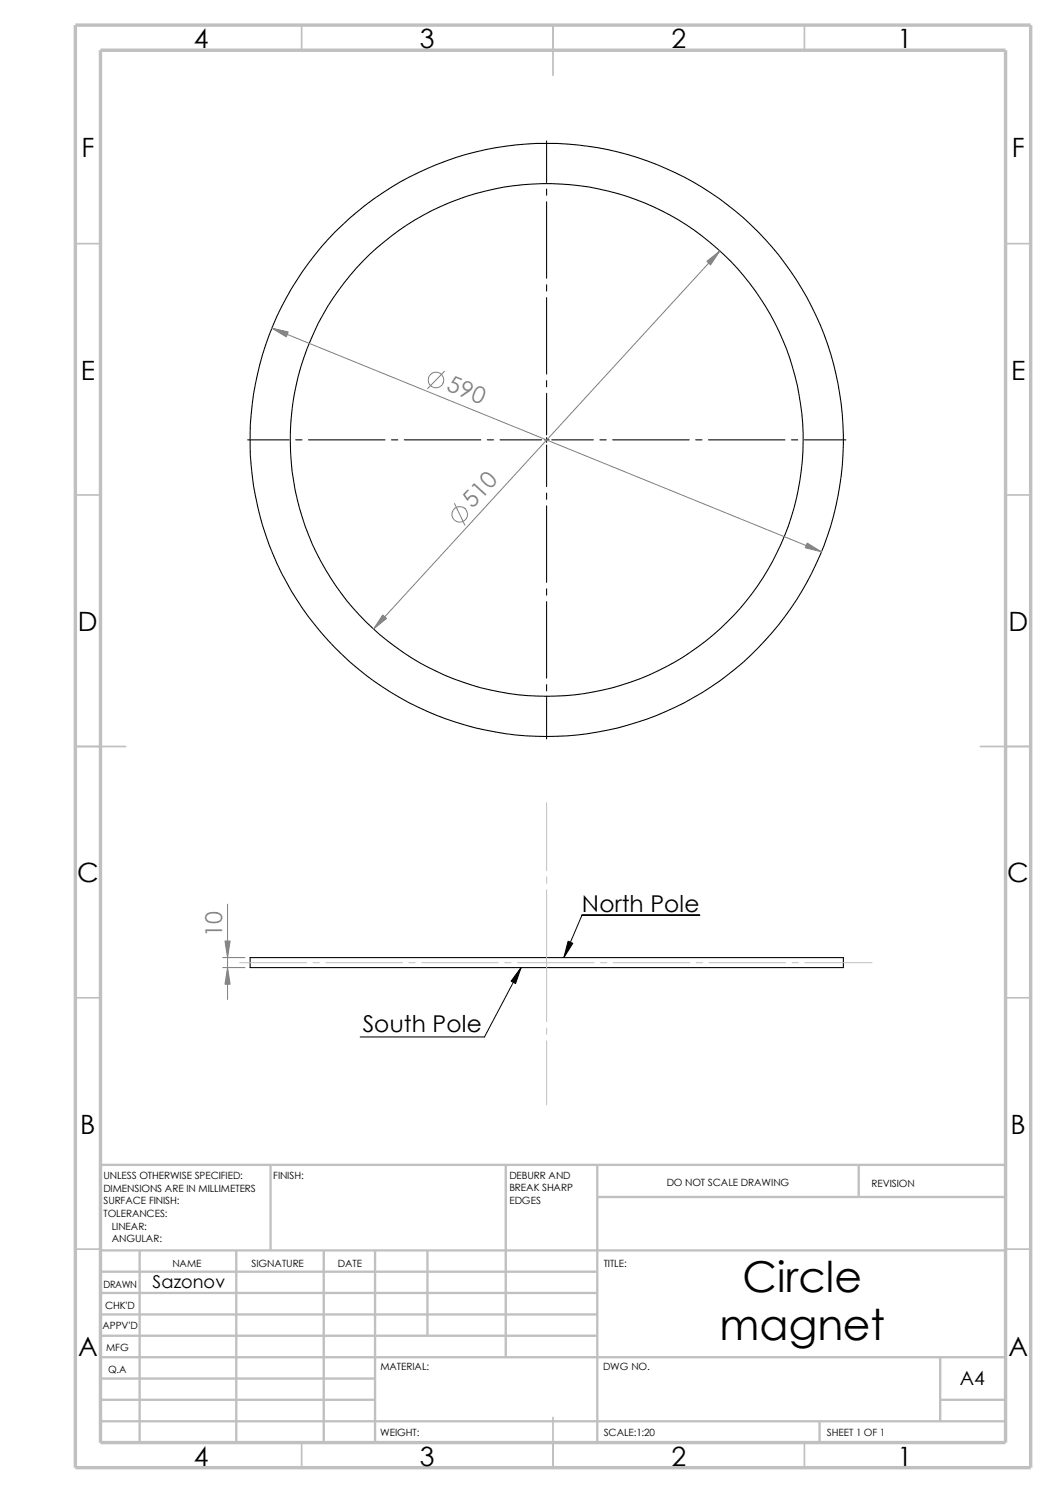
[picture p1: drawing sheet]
<svg xmlns="http://www.w3.org/2000/svg" width="210mm" height="297mm" viewBox="0 0 210 297" stroke-linecap="round" stroke-linejoin="round" font-family="sans-serif">
<g fill="none" stroke="#c0c0c0" stroke-width=".34">
<path d="M60 5v5M110 5v10M160 5v5M15 48.5h5M200 48.5h5M15 98.5h5M200 98.5h5M15 148.5h10M195 148.5h10M15 198.5h5M200 198.5h5M15 248.5h5"/>
<path d="M200 248.5h5M60 287v5M110 282v10M160 287v5"/>
</g>
<g fill="none" stroke="#c0c0c0" stroke-width=".47">
<path d="M53.8 231.7v17.1M100.6 231.7v38.3M118.8 231.7v55.3M118.8 238.1h81.2M170.8 231.7v6.4M200 231.7h-180v55.3M20 248.8h180M20 257.2h98.8M20 253h98.8M27.8 248.8v38.2M47 248.8v38.2M64.4 248.8v38.2"/>
<path d="M74.6 248.8v38.2M85 248.8v16.9M20 265.7h98.8M20 261.5h98.8M20 278.5h54.6M20 274.2h54.6M20 270h180M187 278.5h13M187 270v12.7M20 282.7h180M163 282.7v4.3"/>
</g>
<path d="M15 5h190v287h-190zM20 10h180v277h-180z" fill="none" stroke="#c0c0c0" stroke-width=".68" stroke-linecap="butt"/>
<g fill="none" stroke="#000" stroke-width=".21">
<path d="M49.7 190.5h118v2h-118z"/>
<circle cx="108.7" cy="87.5" r="51"/>
<circle cx="108.7" cy="87.5" r="59"/>
</g>
<g fill="none" stroke="#c0c0c0" stroke-width=".2">
<path d="M108.7 159.7v13.5M108.7 174.5v1.2M108.7 177v26.2M47.7 191.5h13.3M62.3 191.5h1.2M64.8 191.5h15.3M81.3 191.5h1.3M83.9 191.5h15.2M100.4 191.5h1.2M102.9 191.5h15.3M119.4 191.5h1.3M122 191.5h15.2"/>
<path d="M138.5 191.5h1.2M141 191.5h15.3M157.5 191.5h1.3M160.1 191.5h13.3M108.7 204.5v1.3M108.7 207.1v12.7"/>
</g>
<g fill="none" stroke="#000" stroke-width=".2">
<path d="M108.7 28v8.3M108.7 37.6v1.3M108.7 40.1v15.3M108.7 56.6v1.3M108.7 59.2v15.2M108.7 75.7v1.3M108.7 78.2v8.3M49.2 87.5h8.3M58.8 87.5h1.3M61.3 87.5h15.3M77.9 87.5h1.2M80.4 87.5h15.2"/>
<path d="M96.9 87.5h1.3M99.4 87.5h8.3M108.2 87.5h1M108.7 87v1M108.7 88.5v8.3M108.7 98.1v1.3M109.7 87.5h8.3M119.3 87.5h1.3M121.8 87.5h15.3M138.3 87.5h1.3M140.9 87.5h15.2M157.4 87.5h1.3"/>
<path d="M159.9 87.5h8.3M108.7 100.6v15.3M108.7 117.1v1.3M108.7 119.7v15.2M108.7 136.2v1.3M108.7 138.7v8.3M103.6 192.5l-7.2 13.8h-24.8M139.1 182.1h-23.4l-3.6 8.4"/>
</g>
<g fill="none" stroke="#808080" stroke-width=".2">
<path d="M143.2 49.9l-68.9 75.2M54.1 65.3l109.3 44.5M88.4 73.9l-3.4 3.4M90.4 100.2l2.1 4.3M45.3 179.9v18.9M44.3 190.5h4.4M44.3 192.5h4.4"/>
<circle cx="86.7" cy="75.6" r="1.55"/>
<circle cx="91.4" cy="102.3" r="1.56"/>
</g>
<g fill="#808080" stroke="#808080" stroke-width=".2">
<path d="M140.6 52l2.6-2.1-1.9 2.8z"/>
<path d="M76.1 122.3l.8 .7-2.6 2.1z"/>
<path d="M160.5 108l2.9 1.8-3.3-.8z"/>
<path d="M54.1 65.3l3.2 .7-.4 1z"/>
<path d="M44.7 187.2h1.1l-.5 3.3z"/>
<path d="M45.3 192.5l.5 3.3h-1.1z"/>
</g>
<path d="M103.6 192.5l-1.1 3.2-.9-.5zM113 187.2l.9 .5-1.8 2.8z" fill="#000" stroke="#000" stroke-width=".2"/>
<g font-size="8.5">
<text x="147.7" y="257">Circle</text>
<text x="143.1" y="266.5">magnet</text>
</g>
<g font-size="5.3">
<text x="38.5" y="9.6">4</text>
<text x="83.5" y="9.6">3</text>
<text x="133.5" y="9.6">2</text>
<text x="178.5" y="9.6">1</text>
<text x="16.2" y="31.3">F</text>
<text x="201.2" y="31.3">F</text>
<text x="16" y="75.6">E</text>
<text x="201.1" y="75.6">E</text>
<text x="15.5" y="125.6">D</text>
<text x="200.6" y="125.6">D</text>
<text x="15.3" y="175.6">C</text>
<text x="200.3" y="175.6">C</text>
<text x="16" y="225.6">B</text>
<text x="201" y="225.6">B</text>
<text x="15.5" y="269.8">A</text>
<text x="200.5" y="269.8">A</text>
<text x="38.5" y="291.6">4</text>
<text x="83.5" y="291.6">3</text>
<text x="133.5" y="291.6">2</text>
<text x="178.5" y="291.6">1</text>
</g>
<g font-size="4.6" fill="#808080">
<text x="88.6" y="77.6" transform="rotate(22 88.6 77.6)">590</text>
<text x="94" y="101.3" transform="rotate(-48 94 101.3)">510</text>
<text x="44.2" y="186.3" transform="rotate(-90 44.2 186.3)">10</text>
</g>
<g font-size="4.6">
<text x="115.7" y="181.5">North Pole</text>
<text x="72.1" y="205.4">South Pole</text>
</g>
<text font-size="3.9" x="190.9" y="275.5">A4</text>
<text font-size="3.5" x="30.4" y="256.2">Sazonov</text>
<g font-size="2">
<text x="20.6" y="234.6">UNLESS OTHERWISE SPECIFIED:</text>
<text x="20.6" y="237.1">DIMENSIONS ARE IN MILLIMETERS</text>
<text x="20.6" y="239.6">SURFACE FINISH:</text>
<text x="54.4" y="234.6">FINISH:</text>
<text x="101.3" y="237">BREAK SHARP</text>
<text x="101.3" y="239.5">EDGES</text>
<text x="101.3" y="234.5">DEBURR AND</text>
<text x="132.6" y="236">DO NOT SCALE DRAWING</text>
<text x="173.3" y="236.2">REVISION</text>
<text x="20.6" y="242.1">TOLERANCES:</text>
<text x="22.2" y="244.6">LINEAR:</text>
<text x="22.2" y="247.1">ANGULAR:</text>
<text x="50" y="252">SIGNATURE</text>
<text x="67.2" y="252">DATE</text>
<text x="120.1" y="252">TITLE:</text>
<text x="20.6" y="256.2">DRAWN</text>
<text x="34.3" y="252.1">NAME</text>
<text x="20.9" y="260.4">CHK'D</text>
<text x="20.4" y="264.5">APPV'D</text>
<text x="21.1" y="268.8">MFG</text>
<text x="21.5" y="273.1">Q.A</text>
<text x="75.6" y="272.5">MATERIAL:</text>
<text x="119.9" y="272.5">DWG NO.</text>
<text x="75.6" y="285.6">WEIGHT:</text>
<text x="120.1" y="285.6">SCALE:1:20</text>
<text x="164.5" y="285.6">SHEET 1 OF 1</text>
</g>
</svg>
